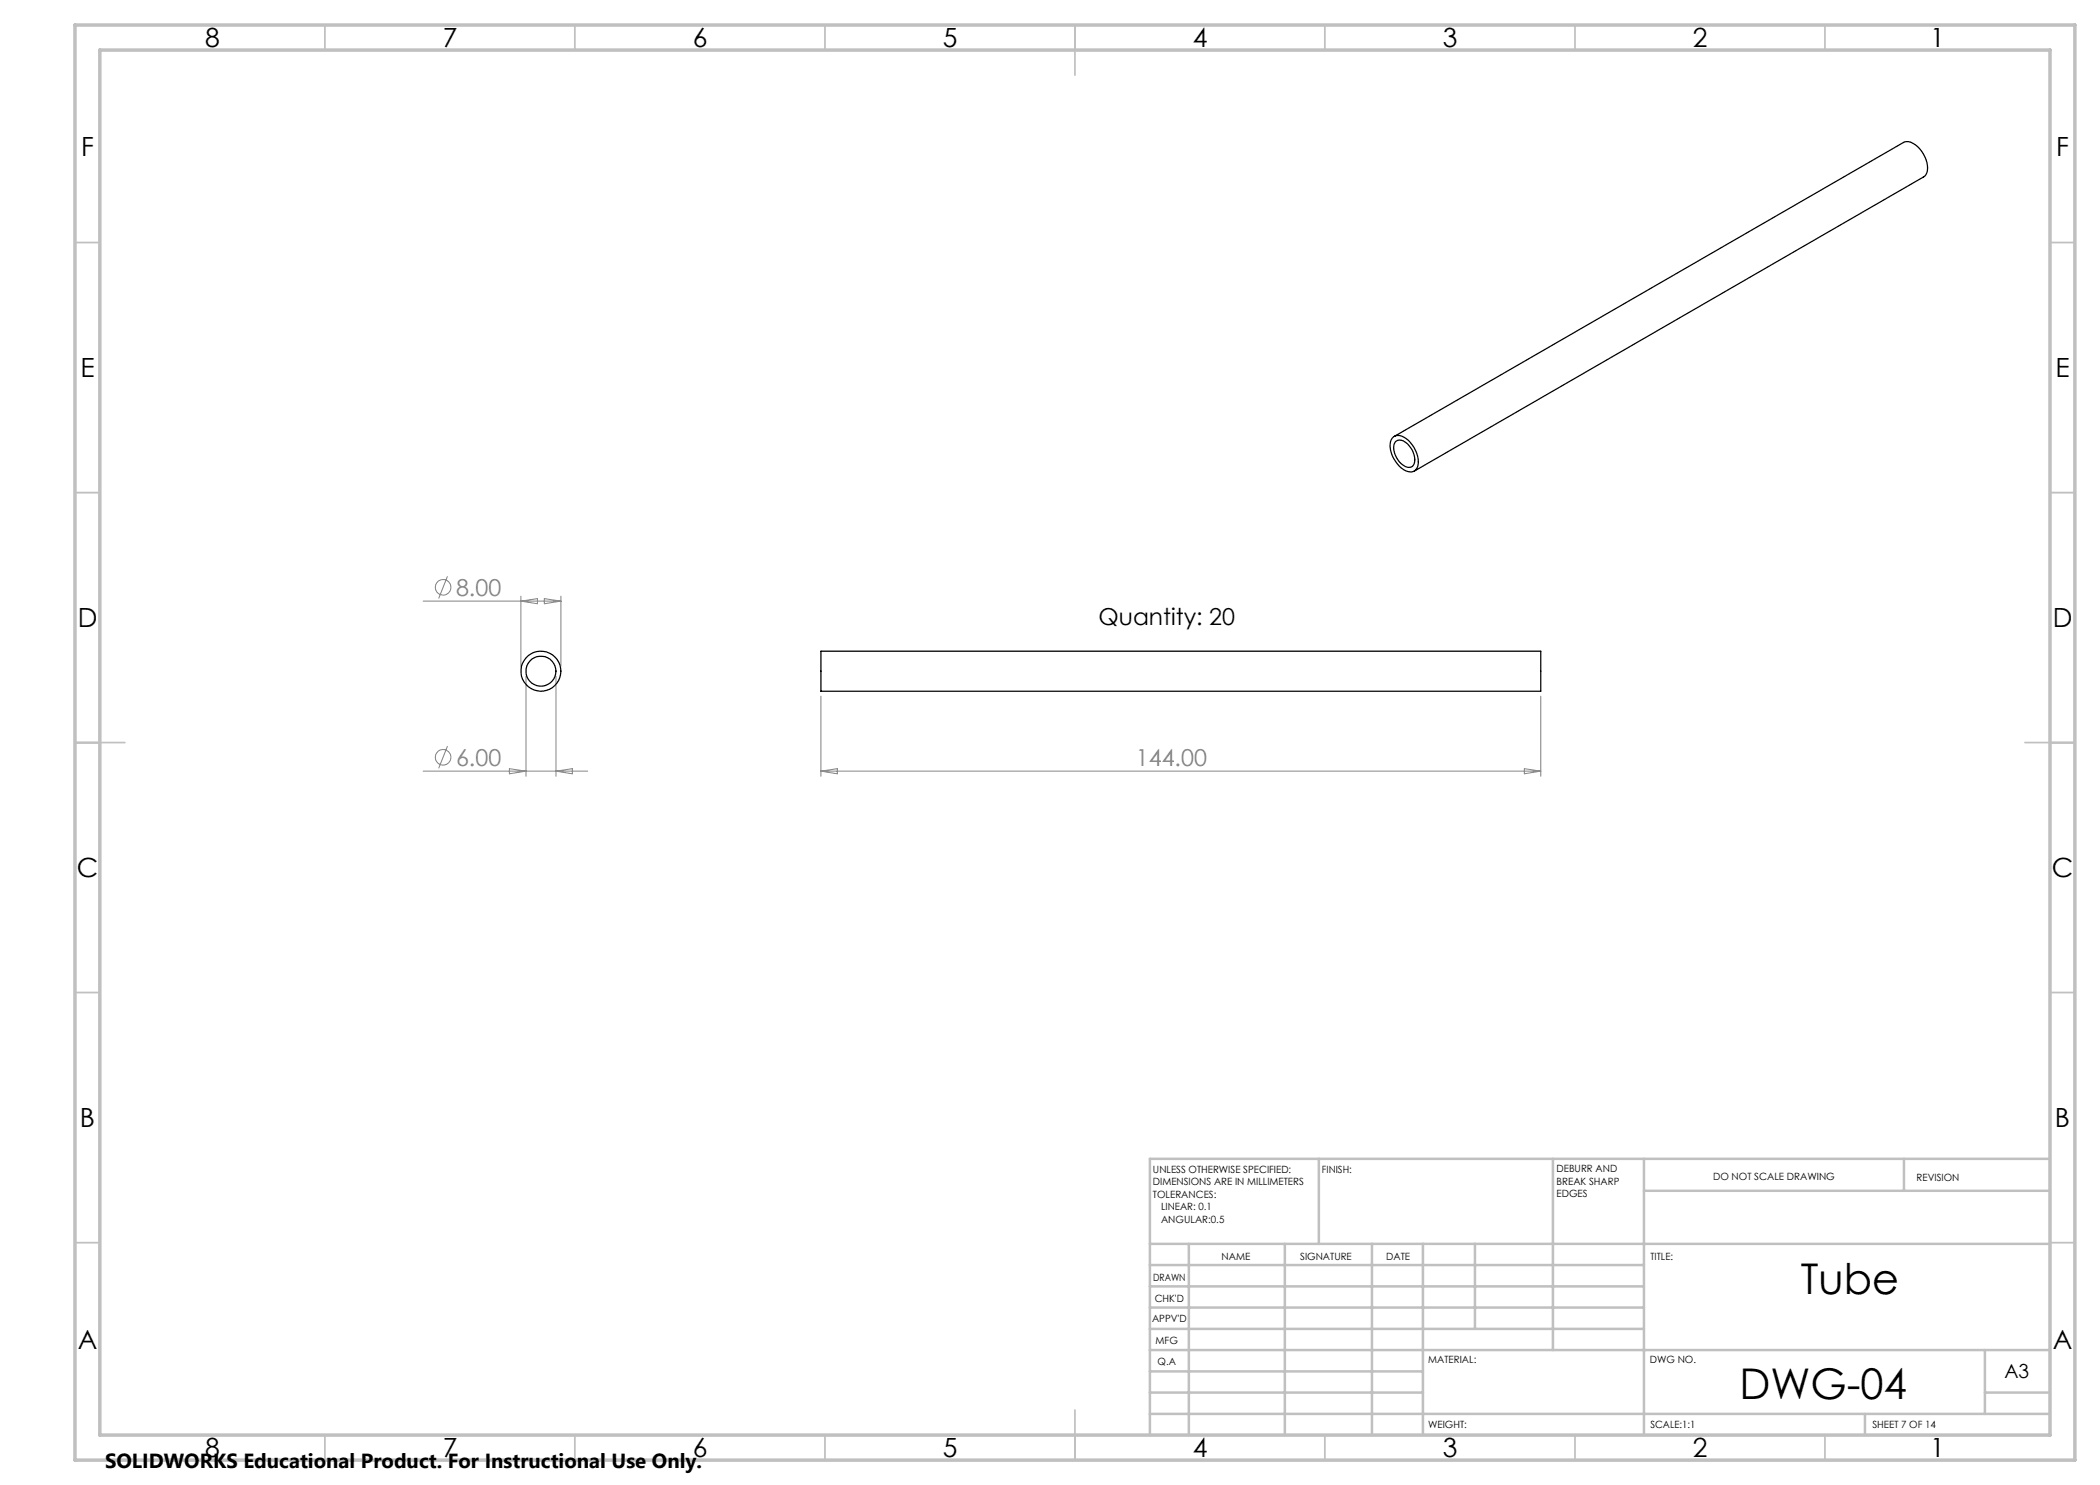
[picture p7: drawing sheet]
<svg xmlns="http://www.w3.org/2000/svg" width="420mm" height="297mm" viewBox="0 0 420 297" stroke-linecap="round" stroke-linejoin="round" font-family="sans-serif">
<g fill="none" stroke="#808080" stroke-width=".2">
<path d="M89.5 115.2l-1.8 4.5M104.2 119.2v14M108.9 119.7l3.3 .5-3.3 .6zM112.2 119.2v14M84.6 120.2h27.6M104.2 120.2l3.3-.5v1.1zM105.2 135.3v20M111.2 135.3v20M164.2 139.2v16.1M308.2 139.2v16.1M84.6 154.2h32.9M89.5 149.2l-1.8 4.5"/>
<path d="M101.9 153.7l3.3 .5-3.3 .6zM111.2 154.2l3.3-.5v1.1zM164.2 154.2h144M164.2 154.2l3.3-.5v1.1zM304.9 153.7l3.3 .5-3.3 .6z"/>
<circle cx="88.6" cy="117.5" r="1.55"/>
<circle cx="88.6" cy="151.5" r="1.56"/>
</g>
<g fill="none" stroke="#c0c0c0" stroke-width=".35">
<path d="M65 5v5M115 5v5M165 5v5M215 5v10M265 5v5M315 5v5M365 5v5M15 48.5h5M410 48.5h5M15 98.5h5M410 98.5h5M15 148.5h10"/>
<path d="M405 148.5h10M15 198.5h5M410 198.5h5M15 248.5h5M410 248.5h5M65 287v5M115 287v5M165 287v5M215 282v10M265 287v5M315 287v5M365 287v5"/>
</g>
<g fill="none" stroke="#c0c0c0" stroke-width=".5">
<path d="M263.8 231.8v17M310.6 231.8v38.2M328.8 231.8v55.2M328.8 238.2h81.2M380.8 231.8v6.4M410 231.8h-180v55.2M230 248.8h180M230 257.3h98.8M230 253h98.8M237.8 248.8v38.2M257 248.8v38.2M274.4 248.8v38.2"/>
<path d="M284.6 248.8v38.2M295 248.8v17M230 265.8h98.8M230 261.5h98.8M230 278.5h54.6M230 274.3h54.6M230 270h180M397 278.5h13M397 270v12.8M230 282.8h180M373 282.8v4.2"/>
</g>
<path d="M15 5h400v287h-400zM20 10h390v277h-390z" fill="none" stroke="#c0c0c0" stroke-width=".7"/>
<g fill="none" stroke="#000" stroke-width=".25">
<path d="M278.7 87.3a2.7 2.7 0 0 1 3.4 1.2 5.1 5.1 0 0 1 1.3 5.2 1.69 1.69 0 0 1-2.7 .2 5.6 5.6 0 0 1-2.5-5.9zM278.9 87.3l101.8-58.8a2.35 2.35 0 0 1 2.8 .8 5.6 5.6 0 0 1 1.9 5.2l-.4 .7-.3 .2-101.8 58.8M279 88.4a1.6 1.6 0 0 1 2.4 .3 3.9 3.9 0 0 1 1.2 4.4 1.39 1.39 0 0 1-1.9 0 4.3 4.3 0 0 1-1.8-4.4zM164.2 130.2h144v8.1h-144z"/>
<circle cx="108.2" cy="134.2" r="4"/>
<circle cx="108.2" cy="134.2" r="3"/>
</g>
<g font-size="8.5">
<text x="360.2" y="258.8">Tube</text>
<text x="347.9" y="279.7">DWG-04</text>
</g>
<g font-size="5.3">
<text x="41" y="9.5">8</text>
<text x="88.5" y="9.5">7</text>
<text x="138.5" y="9.5">6</text>
<text x="188.5" y="9.5">5</text>
<text x="238.5" y="9.5">4</text>
<text x="288.5" y="9.5">3</text>
<text x="338.5" y="9.5">2</text>
<text x="386" y="9.5">1</text>
<text x="16.2" y="31.3">F</text>
<text x="411.2" y="31.3">F</text>
<text x="16.1" y="75.5">E</text>
<text x="411.1" y="75.5">E</text>
<text x="15.5" y="125.5">D</text>
<text x="410.5" y="125.5">D</text>
<text x="15.4" y="175.5">C</text>
<text x="410.4" y="175.5">C</text>
<text x="16" y="225.5">B</text>
<text x="411" y="225.5">B</text>
<text x="15.5" y="269.8">A</text>
<text x="410.5" y="269.8">A</text>
<text x="41" y="291.5">8</text>
<text x="88.5" y="291.5">7</text>
<text x="138.5" y="291.5">6</text>
<text x="188.5" y="291.5">5</text>
<text x="238.5" y="291.5">4</text>
<text x="288.5" y="291.5">3</text>
<text x="338.5" y="291.5">2</text>
<text x="386" y="291.5">1</text>
</g>
<g font-size="4.7" fill="#808080">
<text x="91.2" y="119.2">8.00</text>
<text x="91.2" y="153.2">6.00</text>
<text x="227.2" y="153.2">144.00</text>
</g>
<text font-size="4.7" x="219.7" y="125.1">Quantity: 20</text>
<text font-size="4.1" x="21" y="293.7">SOLIDWORKS Educational Product. For Instructional Use Only.</text>
<text font-size="3.9" x="400.9" y="275.5">A3</text>
<g font-size="2">
<text x="230.6" y="234.6">UNLESS OTHERWISE SPECIFIED:</text>
<text x="230.6" y="237.1">DIMENSIONS ARE IN MILLIMETERS</text>
<text x="230.6" y="239.6">TOLERANCES:</text>
<text x="264.4" y="234.6">FINISH:</text>
<text x="311.3" y="234.5">DEBURR AND</text>
<text x="311.3" y="237">BREAK SHARP</text>
<text x="311.3" y="239.5">EDGES</text>
<text x="342.6" y="236">DO NOT SCALE DRAWING</text>
<text x="383.3" y="236.2">REVISION</text>
<text x="232.2" y="242.1">LINEAR: 0.1</text>
<text x="232.2" y="244.6">ANGULAR:0.5</text>
<text x="244.3" y="252">NAME</text>
<text x="260" y="251.9">SIGNATURE</text>
<text x="277.2" y="251.9">DATE</text>
<text x="330.1" y="251.9">TITLE:</text>
<text x="230.6" y="256.1">DRAWN</text>
<text x="230.9" y="260.3">CHK'D</text>
<text x="230.4" y="264.4">APPV'D</text>
<text x="231.1" y="268.8">MFG</text>
<text x="231.5" y="273">Q.A</text>
<text x="285.6" y="272.5">MATERIAL:</text>
<text x="330" y="272.5">DWG NO.</text>
<text x="285.6" y="285.5">WEIGHT:</text>
<text x="330.1" y="285.6">SCALE:1:1</text>
<text x="374.5" y="285.6">SHEET 7 OF 14</text>
</g>
</svg>
